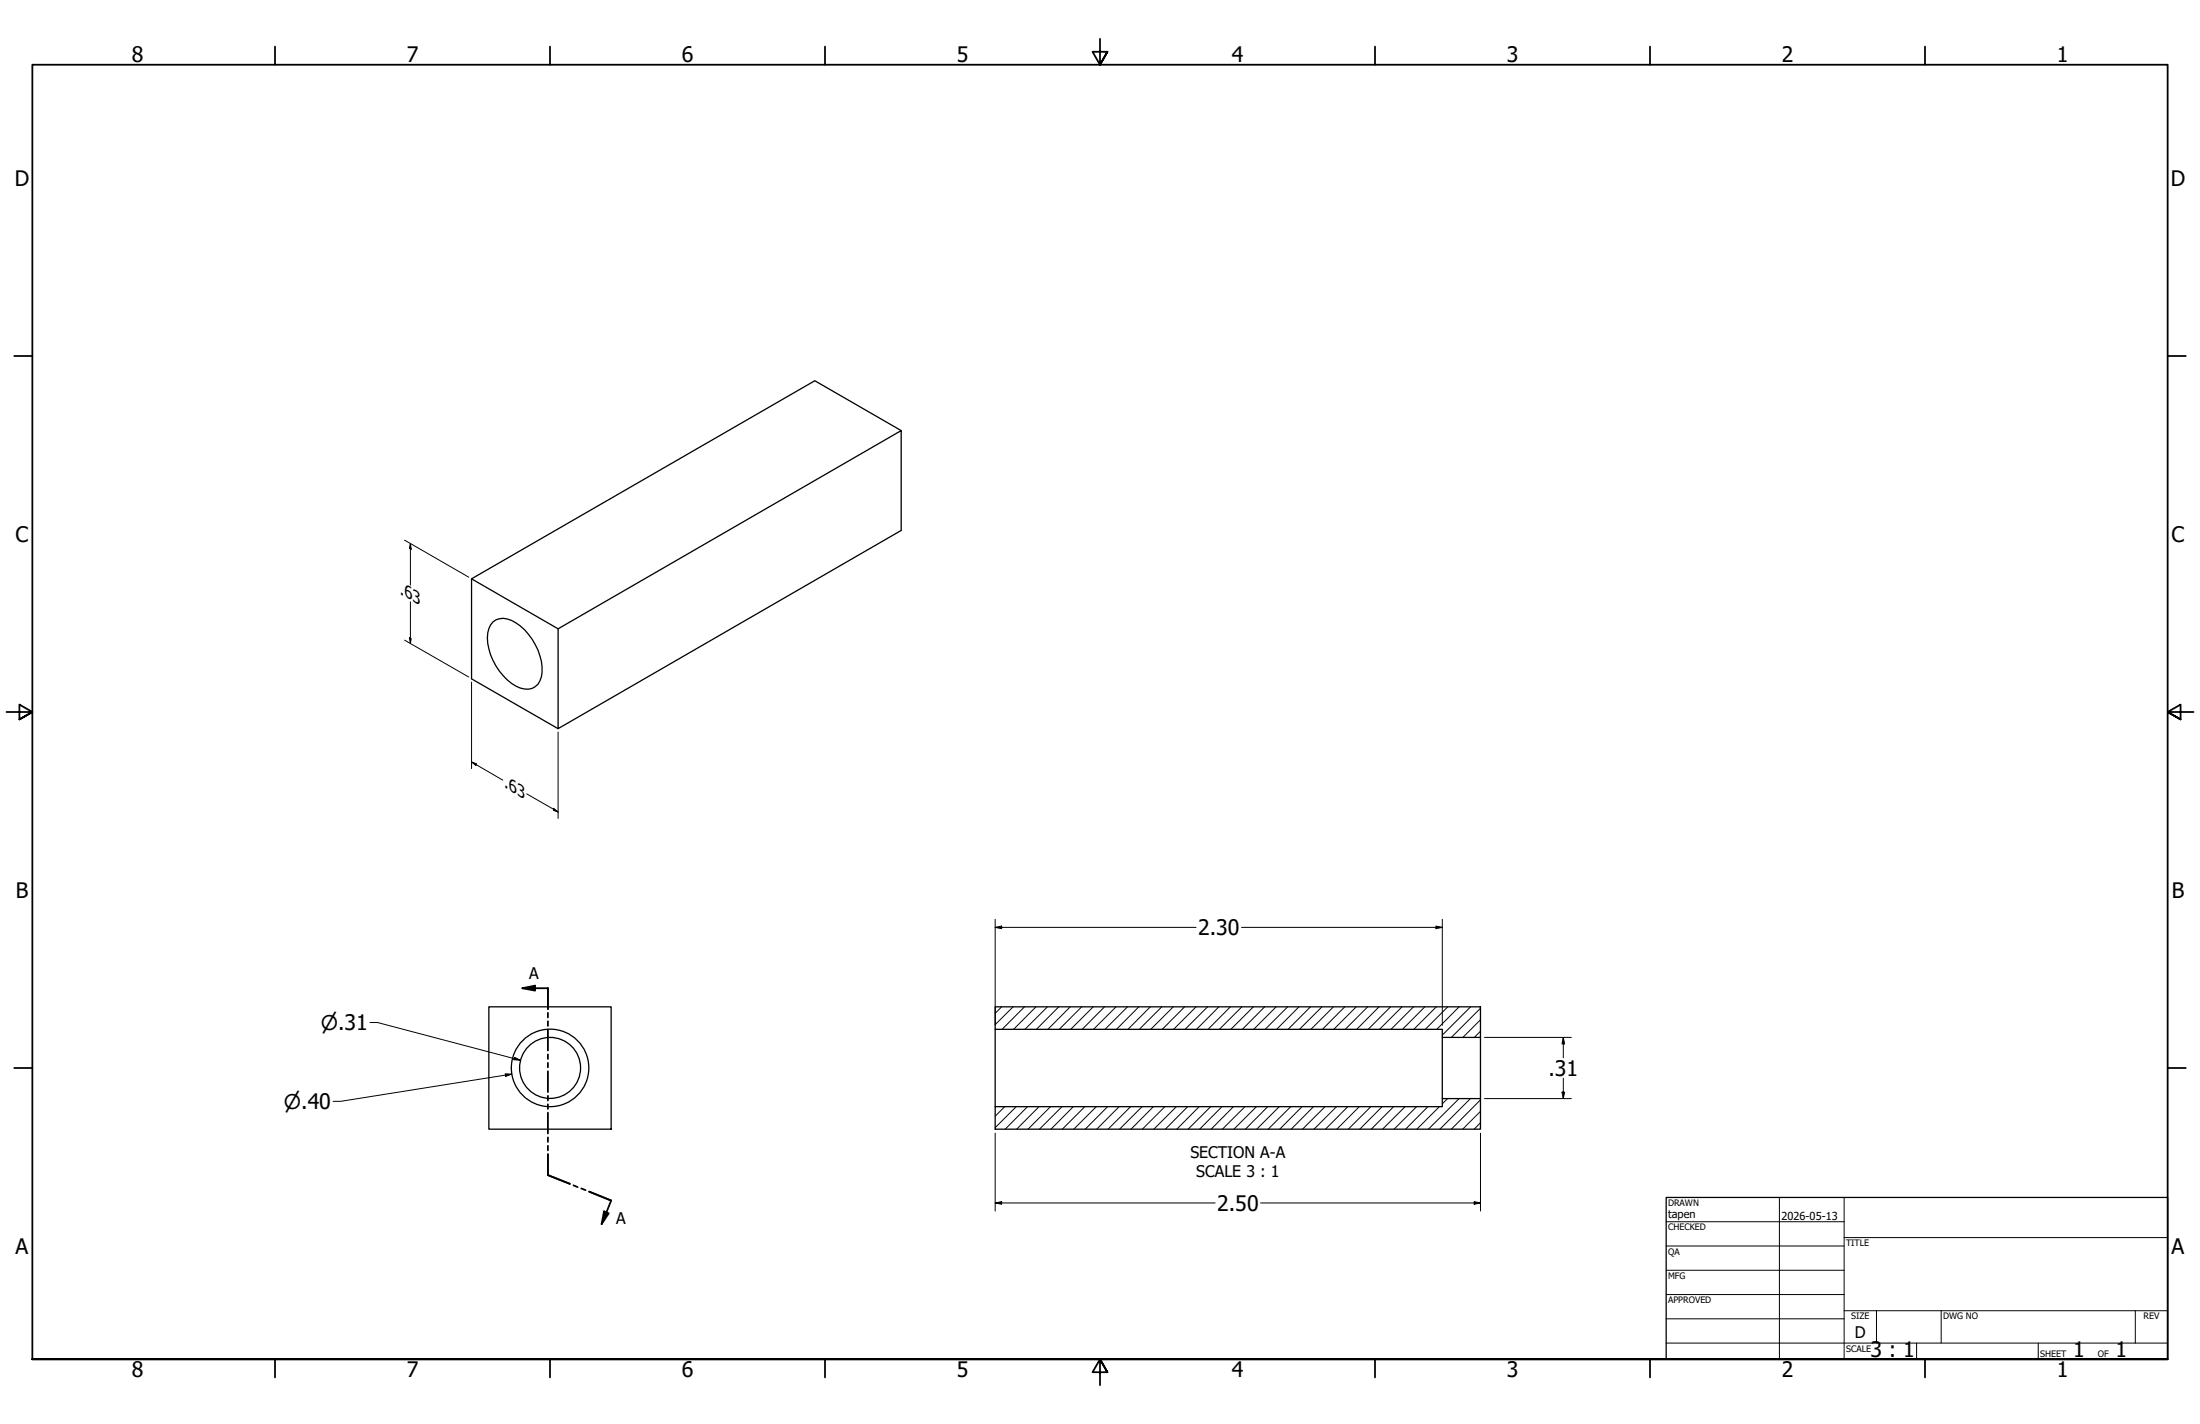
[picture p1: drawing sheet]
<svg xmlns="http://www.w3.org/2000/svg" width="864mm" height="559mm" viewBox="0 0 864 559" stroke-linecap="round" stroke-linejoin="round" font-family="sans-serif">
<!-- layer: Hatch (ANSI) -->
<g fill="none" stroke="#000" stroke-width=".39">
<path d="M393.2 395.1l-2.5 2.5M397.7 395.1l-7 7M402.1 395.1l-8.7 8.8M406.7 395.1l-8.8 8.8M411.2 395.1l-8.9 8.8M415.6 395.1l-8.8 8.8M420.1 395.1l-8.7 8.8M424.6 395.1l-8.8 8.8M429.1 395.1l-8.8 8.8M433.6 395.1l-8.8 8.8M438.1 395.1l-8.8 8.8M442.6 395.1l-8.8 8.8"/>
<path d="M447 395.1l-8.7 8.8M451.5 395.1l-8.7 8.8M456.1 395.1l-8.9 8.8M460.6 395.1l-8.9 8.8M465 395.1l-8.8 8.8M469.5 395.1l-8.8 8.8M474 395.1l-8.8 8.8M478.5 395.1l-8.8 8.8M483 395.1l-8.8 8.8M487.5 395.1l-8.8 8.8M492 395.1l-8.8 8.8M496.4 395.1l-8.7 8.8"/>
<path d="M501 395.1l-8.9 8.8M505.5 395.1l-8.9 8.8M509.9 395.1l-8.8 8.8M514.4 395.1l-8.7 8.8M518.9 395.1l-8.8 8.8M523.4 395.1l-8.8 8.8M527.9 395.1l-8.8 8.8M532.4 395.1l-8.8 8.8M536.9 395.1l-8.8 8.8M541.3 395.1l-8.7 8.8M545.8 395.1l-8.7 8.8M550.4 395.1l-8.9 8.8"/>
<path d="M554.9 395.1l-8.9 8.8M559.3 395.1l-8.8 8.8M563.8 395.1l-8.8 8.8M568.3 395.1l-8.8 8.8M572.8 395.1l-8.8 8.8M577.3 395.1l-11.1 11.1M581.2 395.7l-11.5 11.4M581.2 404.7l-2.5 2.4M581.2 400.2l-7 6.9M394.4 434.3l-3.7 3.7M398.9 434.3l-8.2 8.2M403.4 434.3l-8.8 8.8"/>
<path d="M407.9 434.3l-8.8 8.8M412.4 434.3l-8.9 8.8M416.9 434.3l-8.8 8.8M421.3 434.3l-8.7 8.8M425.8 434.3l-8.8 8.8M430.3 434.3l-8.8 8.8M434.8 434.3l-8.8 8.8M439.3 434.3l-8.8 8.8M443.8 434.3l-8.8 8.8M448.3 434.3l-8.8 8.8M452.8 434.3l-8.8 8.8M457.3 434.3l-8.9 8.8"/>
<path d="M461.8 434.3l-8.9 8.8M466.2 434.3l-8.7 8.8M470.7 434.3l-8.7 8.8M475.2 434.3l-8.8 8.8M479.7 434.3l-8.8 8.8M484.2 434.3l-8.8 8.8M488.7 434.3l-8.8 8.8M493.2 434.3l-8.8 8.8M497.6 434.3l-8.7 8.8M502.2 434.3l-8.9 8.8M506.7 434.3l-8.9 8.8M511.1 434.3l-8.8 8.8"/>
<path d="M515.6 434.3l-8.7 8.8M520.1 434.3l-8.8 8.8M524.6 434.3l-8.8 8.8M529.1 434.3l-8.8 8.8M533.6 434.3l-8.8 8.8M538.1 434.3l-8.8 8.8M542.5 434.3l-8.7 8.8M547.1 434.3l-8.8 8.8M551.6 434.3l-8.9 8.8M556.1 434.3l-8.9 8.8M560.5 434.3l-8.7 8.8M565 434.3l-8.8 8.8"/>
<path d="M568.3 431.1l-2.1 2M572.8 431.1l-12.1 12M577.2 431.1l-12 12M581.2 436.1l-7 7M581.2 431.6l-11.5 11.5M581.2 440.6l-2.5 2.5"/>
</g>
<!-- layer: Visible (ANSI) -->
<g fill="none" stroke="#000" stroke-width=".51">
<path d="M353.8 169l-34-19.6-134.7 77.7v39.3l34 19.5M185.1 227.1l34 19.7 134.7-77.8v39.2l-134.7 77.7v-39.1M193.5 244.1a7.1 7.1 0 0 1 9 .3 23.5 23.5 0 0 1 10.3 19.4 6.2 6.2 0 0 1-8.6 6.2 22.6 22.6 0 0 1-12.7-21.6l1-3.1zM191.9 395.1h48v48h-48zM390.7 395.1h190.5v12h-15v-3.2h-175.5zM390.7 403.9v30.4M566.2 407.1v24M581.2 407.1v24M390.7 434.3h175.5v-3.2h15v12h-190.5z"/>
<circle cx="215.9" cy="419.1" r="12"/>
<circle cx="215.9" cy="419.1" r="15.2"/>
</g>
<!-- layer: Section Line (ANSI) -->
<g fill="none" stroke="#000" stroke-width=".7">
<path d="M205 387.8l5.1-1v1.9zM205 387.8h10.1v8.2M215.1 397.4v1.9M215.1 400.7v1.9M215.1 404.1v8.1M215.1 413.8v1.7M215.1 417.1v1.7M215.1 420.4v8.2M215.1 430v1.9M215.1 433.3v1.9M215.1 436.6v8.2M215.1 446.3v1.8"/>
<path d="M215.1 449.6v1.8M215.1 452.9v8.2l8.6 3.5M225.1 465.1l1.7 .7M228.2 466.3l1.7 .7M231.3 467.6l8.6 3.5-3.7 9.3M237.1 475.4l1.9 .7-2.8 4.3z"/>
</g>
<path d="M205 387.8l5.1-1v1.9zM237.1 475.4l1.9 .7-2.8 4.3z" fill="#000"/>
<!-- layer: Border (ANSI) -->
<g fill="none" stroke="#000" stroke-width=".7">
<path d="M107.9 18.3v7.1M215.9 18.3v7.1M323.8 18.3v7.1M431.8 15.2v10.2l-2.9-5.1h5.8l-2.9 5.1 2.9-5.1M539.8 18.3v7.1M647.7 18.3v7.1M755.6 18.3v7.1M5.6 139.7h7.1M850.9 139.7h7.1M2.5 279.4h10.2l-5.1-2.9v5.8l5.1-2.9-5.1 2.9M861.1 279.4h-10.2l5.1-2.9v5.8l-5.1-2.9 5.1 2.9M5.6 419.1h7.1"/>
<path d="M850.9 419.1h7.1M12.7 533.4v-508h838.2v508h-838.2h838.2M107.9 533.4v7.1M215.9 533.4v7.1M323.8 533.4v7.1M434.7 538.5l-2.9-5.1 2.9 5.1h-5.8l2.9-5.1v10.2M539.8 533.4v7.1M647.7 533.4v7.1M755.6 533.4v7.1"/>
</g>
<!-- layer: Title (ANSI) -->
<g fill="none" stroke="#000" stroke-width=".39">
<path d="M654 479.4h69.9M698.5 469.9v63.5M723.9 469.9v63.5M654 488.9h69.9M654 498.5h69.9M723.9 485.6h127M654 508h69.9M654 517.5h69.9M723.9 514.3h127M736.6 514.3v12.7M762 514.3v12.7M838.2 514.3v12.7"/>
<path d="M654 527h196.9M752.3 527v6.4M800.1 527v6.4"/>
</g>
<path d="M654 469.9h196.9v63.5h-196.9z" fill="none" stroke="#000" stroke-width=".51"/>
<!-- layer: Dimension (ANSI) -->
<g fill="none" stroke="#000" stroke-width=".39">
<path d="M158.8 212l25.2 14.5M161.1 213.3l.3 2.2-.7-.4zM161.1 213.3v16.3M161.1 236.2v16.3M158.8 251.2l25.2 14.5M160.7 250.3l.7 .3-.3 1.9zM185.1 267.7v33.9M185.1 299l1.8 .7v.7zM185.1 299l12.3 7.1M219.1 287.3v33.9M206.8 311.5l12.3 7.1M217.3 317.2l1.8 1.4-1.8-.6z"/>
<path d="M390.7 363.9l2.5-.5v1zM390.7 363.9h78.8M390.7 360.7v41.6M487.4 363.9h78.8M563.7 363.4l2.5 .5-2.5 .5zM566.2 360.7v41.6M145.2 401.3h3l56.1 14.8M202 414.9l2.3 1.2-2.6-.2zM582.7 407.1h34.1M613.7 407.1l.5 2.5h-1zM613.7 407.1v8M198.3 421.4l2.6 .1-2.4 .9z"/>
<path d="M200.9 421.5l-67.2 10.7h-3M582.7 431.1h34.1M613.2 428.6h1l-.5 2.5zM613.7 423.1v8M390.7 444.7v30.5M581.2 444.7v30.5M390.7 472.1l2.5-.5v1zM390.7 472.1h86.3M494.9 472.1h86.3M578.7 471.6l2.5 .5-2.5 .5z"/>
</g>
<path d="M161.1 213.3l.3 2.2-.7-.4zM160.7 250.3l.7 .3-.3 1.9zM185.1 299l1.8 .7v.7zM217.3 317.2l1.8 1.4-1.8-.6zM390.7 363.9l2.5-.5v1zM563.7 363.4l2.5 .5-2.5 .5zM202 414.9l2.3 1.2-2.6-.2zM613.7 407.1l.5 2.5h-1zM198.3 421.4l2.6 .1-2.4 .9zM613.2 428.6h1l-.5 2.5zM390.7 472.1l2.5-.5v1zM578.7 471.6l2.5 .5-2.5 .5z" fill="#000"/>
<g font-size="8.4">
<text x="51.7" y="24.4">8</text>
<text x="159.6" y="24.4">7</text>
<text x="267.6" y="24.4">6</text>
<text x="375.5" y="24.4">5</text>
<text x="483.5" y="24.4">4</text>
<text x="591.4" y="24.4">3</text>
<text x="699.4" y="24.4">2</text>
<text x="807.3" y="24.4">1</text>
<text x="5.8" y="72.9">D</text>
<text x="852.1" y="72.9">D</text>
<text x="6.1" y="212.6">C</text>
<text x="852.4" y="212.6">C</text>
<text x="6.2" y="352.3">B</text>
<text x="852.5" y="352.3">B</text>
<text x="470.3" y="367">2.30</text>
<text x="607.8" y="422.1">.31</text>
<text x="477.8" y="475.1">2.50</text>
<text x="6.1" y="492">A</text>
<text x="852.4" y="492">A</text>
<text x="734.3" y="532.5">3 : 1</text>
<text x="813.8" y="532.6">1</text>
<text x="830.5" y="532.6">1</text>
<text x="51.7" y="540.5">8</text>
<text x="159.6" y="540.5">7</text>
<text x="267.6" y="540.5">6</text>
<text x="375.5" y="540.5">5</text>
<text x="483.5" y="540.5">4</text>
<text x="591.4" y="540.5">3</text>
<text x="699.4" y="540.5">2</text>
<text x="807.3" y="540.5">1</text>
</g>
<g font-size="7.9">
<text x="125.9" y="404.2">⌀.31</text>
<text x="111.4" y="435.1">⌀.40</text>
</g>
<g font-size="6.8">
<text x="157" y="233" transform="rotate(30 157 233)">.63</text>
<text x="197.9" y="308.9" transform="rotate(30 197.9 308.9)">.63</text>
</g>
<g font-size="6.3">
<text x="207.7" y="384.3">A</text>
<text x="467.3" y="454.3">SECTION A-A</text>
<text x="469.6" y="461.8">SCALE 3 : 1</text>
<text x="241.9" y="480.2">A</text>
<text x="728.1" y="524.9">D</text>
</g>
<g font-size="4.3">
<text x="654.8" y="477.8">tapen</text>
<text x="699.3" y="478.6">2026-05-13</text>
</g>
<g font-size="3.5">
<text x="654.8" y="473.2">DRAWN</text>
<text x="654.8" y="482.8">CHECKED</text>
<text x="724.7" y="488.9">TITLE</text>
<text x="654.8" y="492.3">QA</text>
<text x="654.8" y="501.8">MFG</text>
<text x="654.8" y="511.4">APPROVED</text>
<text x="726.7" y="517.7">SIZE</text>
<text x="762.8" y="517.7">DWG NO</text>
<text x="841.4" y="517.7">REV</text>
<text x="724.7" y="530.4">SCALE</text>
<text x="800.9" y="532.6">SHEET</text>
<text x="823.5" y="532.6">OF</text>
</g>
</svg>
